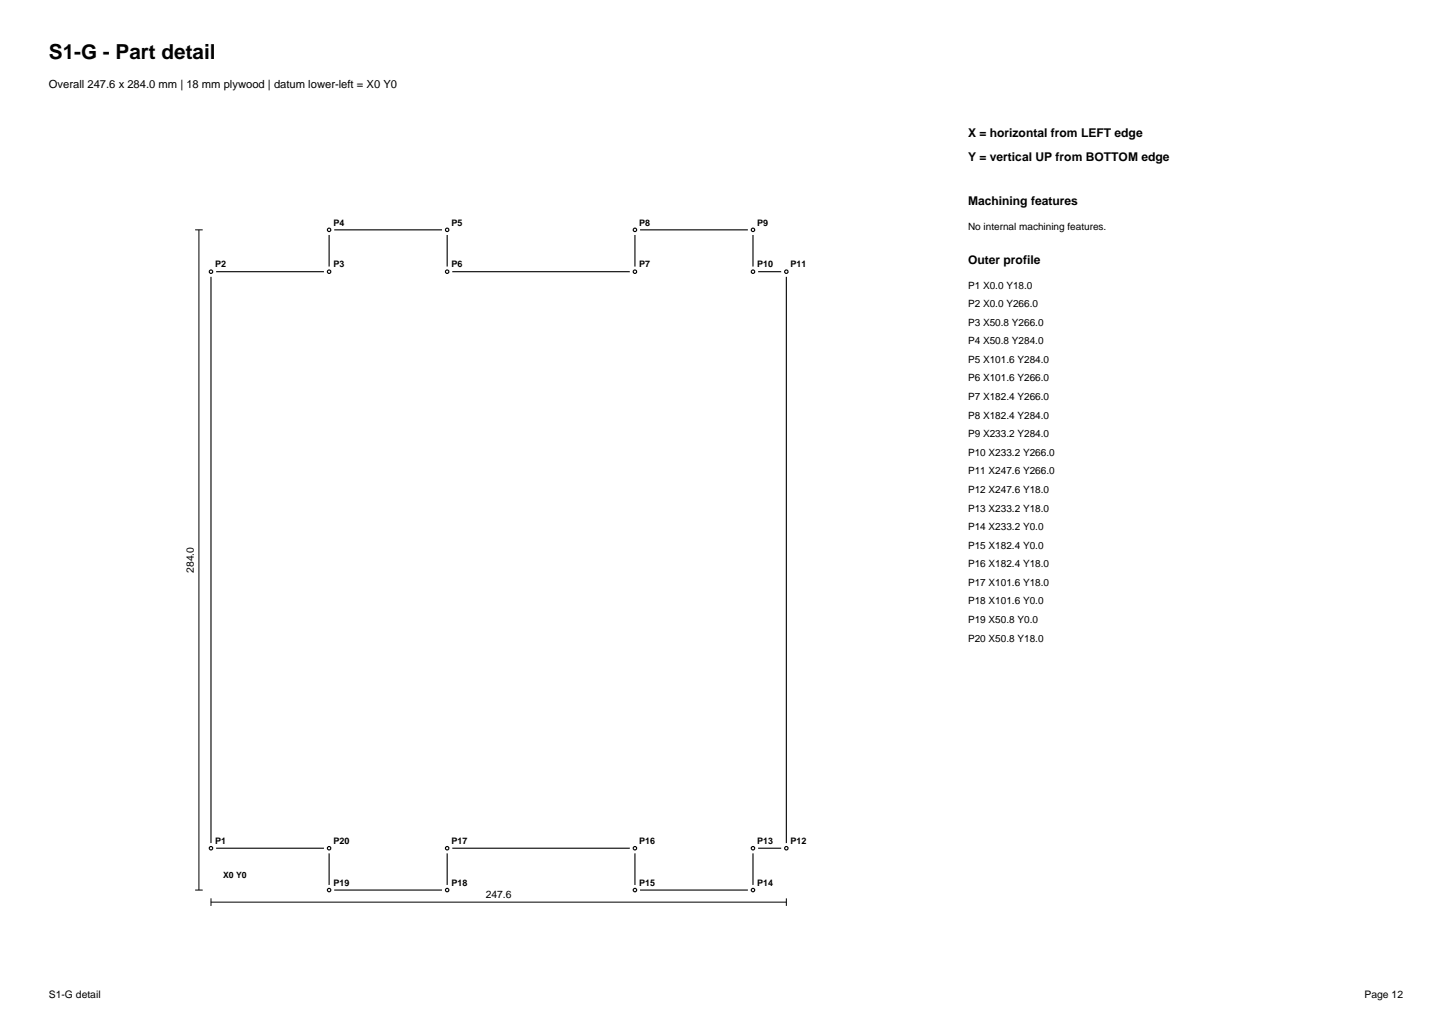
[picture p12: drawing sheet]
<svg xmlns="http://www.w3.org/2000/svg" width="297mm" height="210mm" viewBox="0 0 297 210" stroke-linecap="round" stroke-linejoin="round" font-family="sans-serif">
<path d="M43.2 55.6h24.1v-8.6h24.2v8.6h38.4v-8.6h24.1v8.6h6.8v117.8h-6.8v8.6h-24.1v-8.6h-38.4v8.6h-24.2v-8.6h-24.1z" fill="none" stroke="#000" stroke-width=".23"/>
<circle cx="43.2" cy="173.4" r="1.06" fill="#fff"/>
<circle cx="43.2" cy="173.4" r=".35" fill="none" stroke="#000" stroke-width=".23"/>
<circle cx="43.2" cy="55.6" r="1.06" fill="#fff"/>
<circle cx="43.2" cy="55.6" r=".35" fill="none" stroke="#000" stroke-width=".23"/>
<circle cx="67.3" cy="55.6" r="1.06" fill="#fff"/>
<circle cx="67.3" cy="55.6" r=".35" fill="none" stroke="#000" stroke-width=".23"/>
<circle cx="67.3" cy="47" r="1.06" fill="#fff"/>
<circle cx="67.3" cy="47" r=".35" fill="none" stroke="#000" stroke-width=".23"/>
<circle cx="91.5" cy="47" r="1.06" fill="#fff"/>
<circle cx="91.5" cy="47" r=".35" fill="none" stroke="#000" stroke-width=".23"/>
<circle cx="91.5" cy="55.6" r="1.06" fill="#fff"/>
<circle cx="91.5" cy="55.6" r=".35" fill="none" stroke="#000" stroke-width=".23"/>
<circle cx="129.9" cy="55.6" r="1.06" fill="#fff"/>
<circle cx="129.9" cy="55.6" r=".35" fill="none" stroke="#000" stroke-width=".23"/>
<circle cx="129.9" cy="47" r="1.06" fill="#fff"/>
<circle cx="129.9" cy="47" r=".35" fill="none" stroke="#000" stroke-width=".23"/>
<circle cx="154" cy="47" r="1.06" fill="#fff"/>
<circle cx="154" cy="47" r=".35" fill="none" stroke="#000" stroke-width=".23"/>
<circle cx="154" cy="55.6" r="1.06" fill="#fff"/>
<circle cx="154" cy="55.6" r=".35" fill="none" stroke="#000" stroke-width=".23"/>
<circle cx="160.8" cy="55.6" r="1.06" fill="#fff"/>
<circle cx="160.8" cy="55.6" r=".35" fill="none" stroke="#000" stroke-width=".23"/>
<circle cx="160.8" cy="173.4" r="1.06" fill="#fff"/>
<circle cx="160.8" cy="173.4" r=".35" fill="none" stroke="#000" stroke-width=".23"/>
<circle cx="154" cy="173.4" r="1.06" fill="#fff"/>
<circle cx="154" cy="173.4" r=".35" fill="none" stroke="#000" stroke-width=".23"/>
<circle cx="154" cy="182" r="1.06" fill="#fff"/>
<circle cx="154" cy="182" r=".35" fill="none" stroke="#000" stroke-width=".23"/>
<circle cx="129.9" cy="182" r="1.06" fill="#fff"/>
<circle cx="129.9" cy="182" r=".35" fill="none" stroke="#000" stroke-width=".23"/>
<circle cx="129.9" cy="173.4" r="1.06" fill="#fff"/>
<circle cx="129.9" cy="173.4" r=".35" fill="none" stroke="#000" stroke-width=".23"/>
<circle cx="91.5" cy="173.4" r="1.06" fill="#fff"/>
<circle cx="91.5" cy="173.4" r=".35" fill="none" stroke="#000" stroke-width=".23"/>
<circle cx="91.5" cy="182" r="1.06" fill="#fff"/>
<circle cx="91.5" cy="182" r=".35" fill="none" stroke="#000" stroke-width=".23"/>
<circle cx="67.3" cy="182" r="1.06" fill="#fff"/>
<circle cx="67.3" cy="182" r=".35" fill="none" stroke="#000" stroke-width=".23"/>
<circle cx="67.3" cy="173.4" r="1.06" fill="#fff"/>
<circle cx="67.3" cy="173.4" r=".35" fill="none" stroke="#000" stroke-width=".23"/>
<path d="M39.9 47h1.6M40.7 47v135M39.9 182h1.6M43.2 184.5h117.6M43.2 183.7v1.5M160.8 183.7v1.5" fill="none" stroke="#000" stroke-width=".2"/>
<text font-size="4.2" x="10" y="12">S1-G - Part detail</text>
<g font-size="2.5">
<text x="198" y="28">X = horizontal from LEFT edge</text>
<text x="198" y="33">Y = vertical UP from BOTTOM edge</text>
<text x="198" y="42">Machining features</text>
<text x="198" y="54">Outer profile</text>
</g>
<text font-size="2.3" x="10" y="18">Overall 247.6 x 284.0 mm | 18 mm plywood | datum lower-left = X0 Y0</text>
<g font-size="2.1">
<text x="39.6" y="117.1" transform="rotate(-90 39.6 117.1)">284.0</text>
<text x="99.4" y="183.6">247.6</text>
<text x="10" y="204">S1-G detail</text>
<text x="279.1" y="204">Page 12</text>
</g>
<g font-size="2">
<text x="198" y="47">No internal machining features.</text>
<text x="198" y="59">P1 X0.0 Y18.0</text>
<text x="198" y="62.8">P2 X0.0 Y266.0</text>
<text x="198" y="66.6">P3 X50.8 Y266.0</text>
<text x="198" y="70.4">P4 X50.8 Y284.0</text>
<text x="198" y="74.2">P5 X101.6 Y284.0</text>
<text x="198" y="78">P6 X101.6 Y266.0</text>
<text x="198" y="81.8">P7 X182.4 Y266.0</text>
<text x="198" y="85.6">P8 X182.4 Y284.0</text>
<text x="198" y="89.4">P9 X233.2 Y284.0</text>
<text x="198" y="93.2">P10 X233.2 Y266.0</text>
<text x="198" y="97">P11 X247.6 Y266.0</text>
<text x="198" y="100.8">P12 X247.6 Y18.0</text>
<text x="198" y="104.6">P13 X233.2 Y18.0</text>
<text x="198" y="108.4">P14 X233.2 Y0.0</text>
<text x="198" y="112.2">P15 X182.4 Y0.0</text>
<text x="198" y="116">P16 X182.4 Y18.0</text>
<text x="198" y="119.8">P17 X101.6 Y18.0</text>
<text x="198" y="123.6">P18 X101.6 Y0.0</text>
<text x="198" y="127.4">P19 X50.8 Y0.0</text>
<text x="198" y="131.2">P20 X50.8 Y18.0</text>
</g>
<g font-size="1.8">
<text x="68.2" y="46.1">P4</text>
<text x="92.3" y="46.1">P5</text>
<text x="130.8" y="46.1">P8</text>
<text x="154.9" y="46.1">P9</text>
<text x="44" y="54.7">P2</text>
<text x="68.2" y="54.7">P3</text>
<text x="92.3" y="54.7">P6</text>
<text x="130.8" y="54.7">P7</text>
<text x="154.9" y="54.7">P10</text>
<text x="161.7" y="54.7">P11</text>
<text x="44" y="172.6">P1</text>
<text x="68.2" y="172.6">P20</text>
<text x="92.3" y="172.6">P17</text>
<text x="130.8" y="172.6">P16</text>
<text x="154.9" y="172.6">P13</text>
<text x="161.7" y="172.6">P12</text>
<text x="45.6" y="179.5">X0 Y0</text>
<text x="68.2" y="181.1">P19</text>
<text x="92.3" y="181.1">P18</text>
<text x="130.8" y="181.1">P15</text>
<text x="154.9" y="181.1">P14</text>
</g>
</svg>
